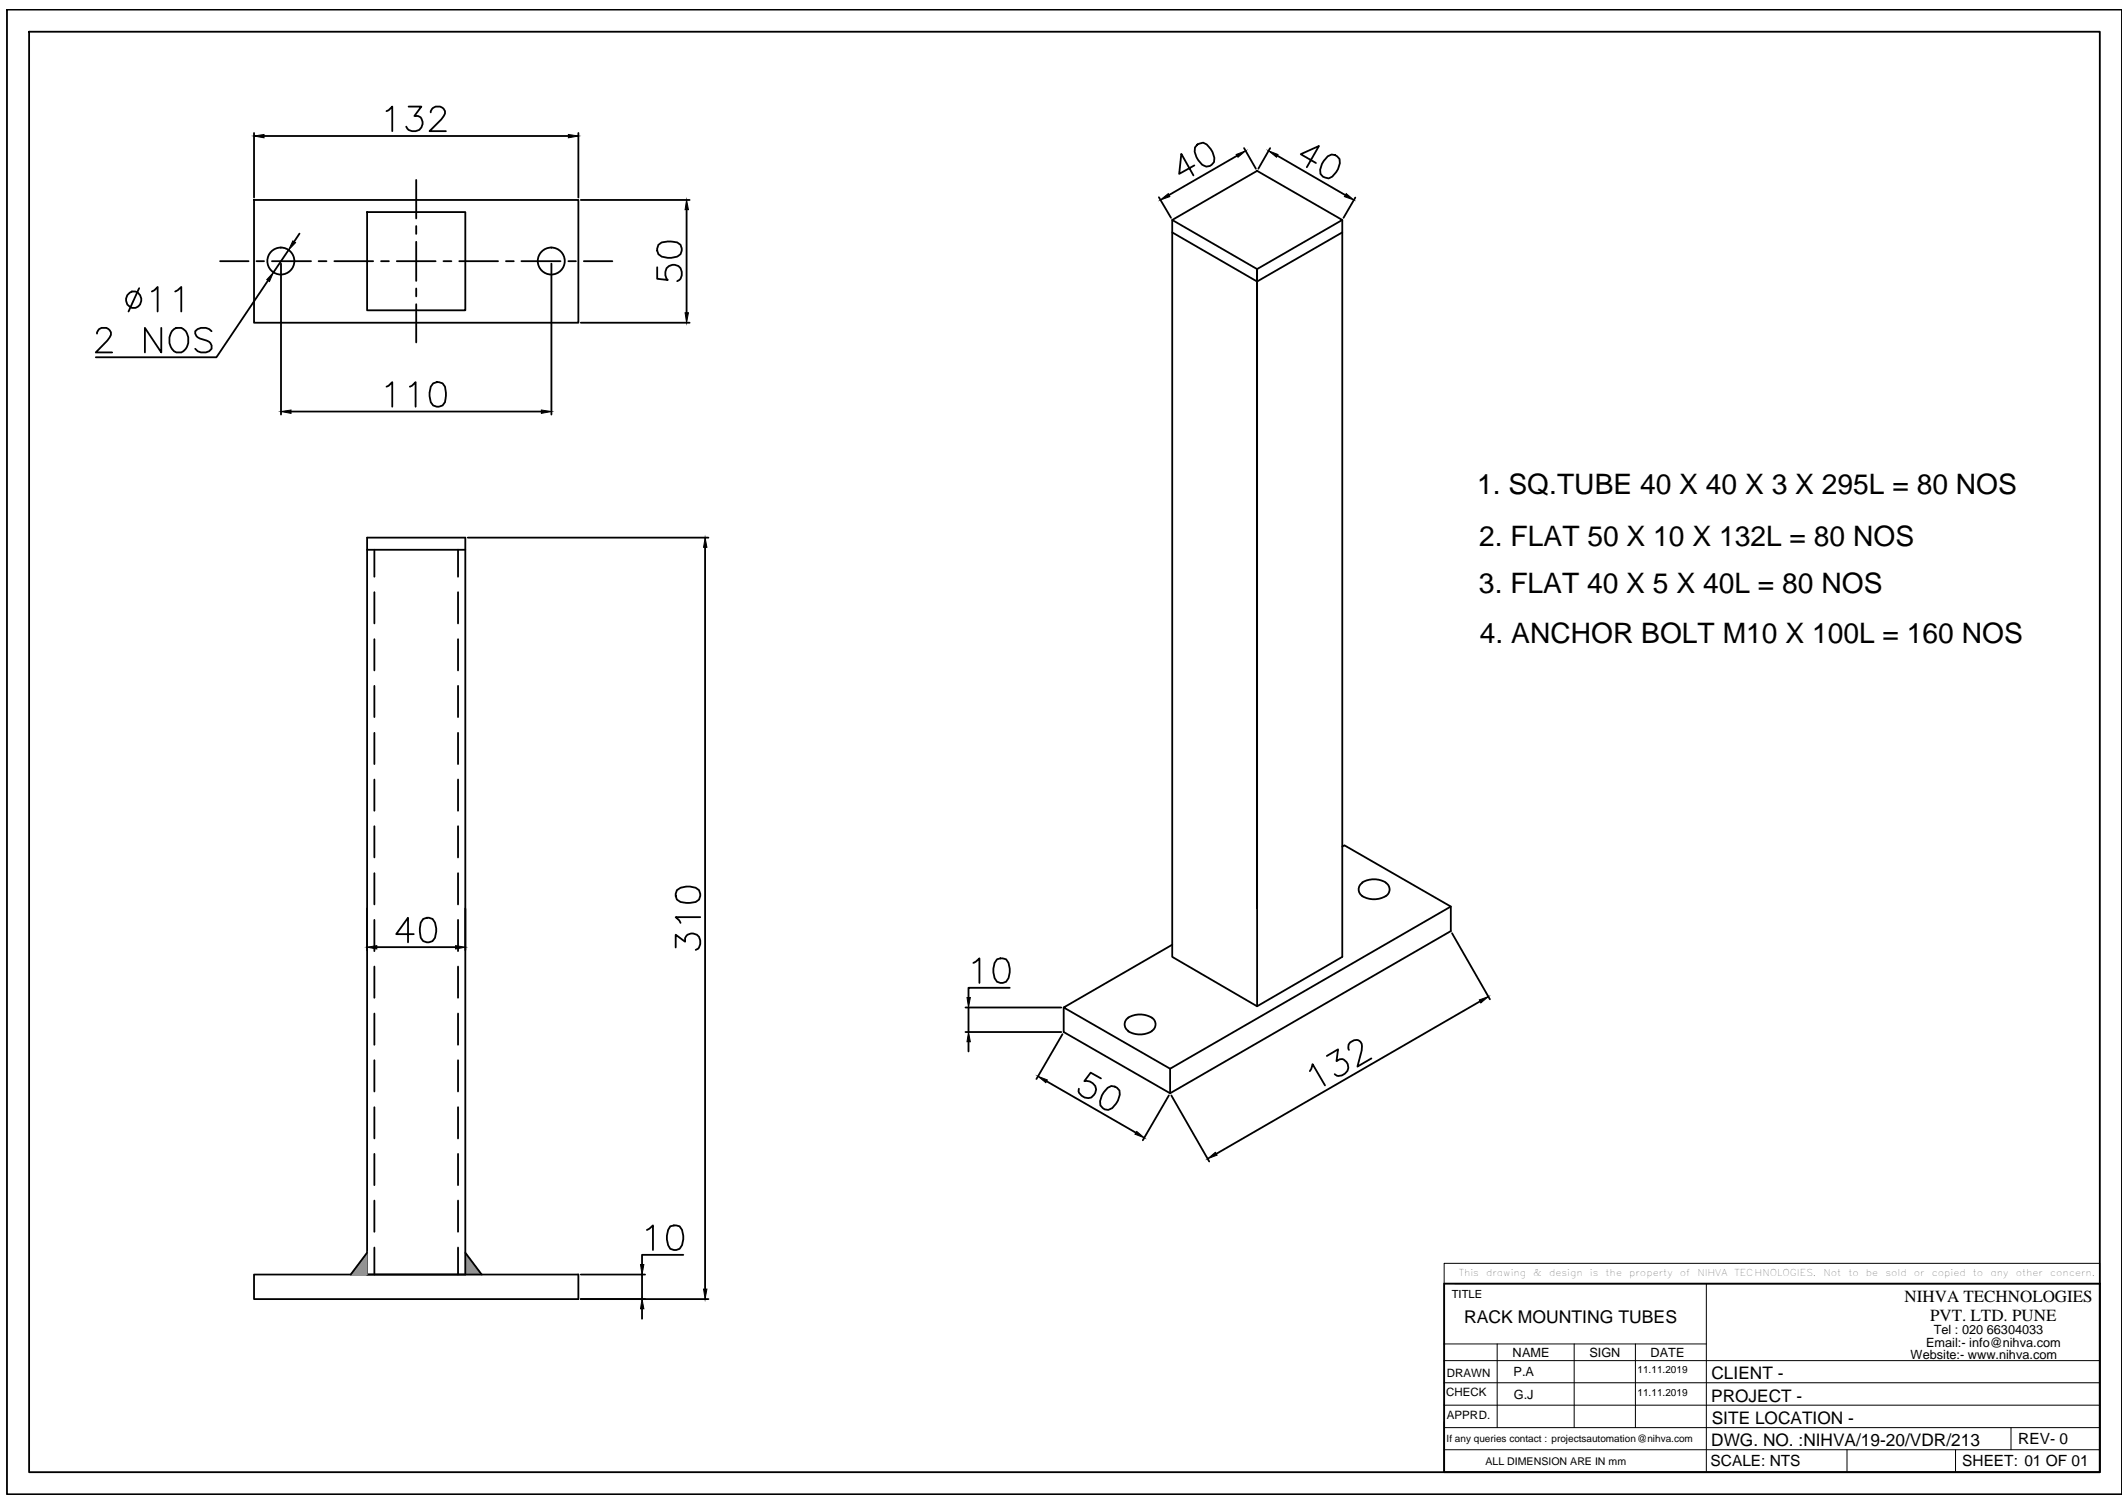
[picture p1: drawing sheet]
<svg xmlns="http://www.w3.org/2000/svg" width="297mm" height="210mm" viewBox="0 0 297 210" stroke-linecap="round" stroke-linejoin="round" font-family="sans-serif">
<!-- layer: 0 -->
<g fill="none" stroke="#000" stroke-width=".25">
<path d="M1 1.3h295.3v207.4h-295.3zM4.1 4.4h289.1v201.2h-289.1zM35.5 18.6v9M36.9 19h42.5M54 15.5l.3-.1 .5-.5v3.4M57.1 14.9h1.7l-.9 1.3a1 1 0 0 1 1 .5 1 1 0 0 1-.1 1.1 1.23 1.23 0 0 1-2.1-.1M60.2 15.7a.89 .89 0 0 1 .6-.8h.7a.85 .85 0 0 1 .5 1.3l-.4 .5-1.6 1.6h2.3M80.8 18.6v9M30.7 36.5h4M35.5 27.9h45.3v17.2h-45.3zM35.8 36.5h1.1M37.4 39.2l-7.2 10.7h-16.8"/>
<path d="M38 36.5h5.4M39.2 36.8v21.1M40.3 34.9l-2.1 3.1M41.8 32.6l-.7 1.2M44.5 36.5h1.1M46.7 36.5h5.4M51.3 29.6h13.7v13.7h-13.7zM53.2 36.5h1.1M55.4 36.5h5.4M58.1 25.1v5.4M58.1 31.6v1.1M58.1 33.8v5.4"/>
<path d="M61.9 36.5h1.1M64.1 36.5h5.5M70.7 36.5h1.1M72.8 36.5h5.5M77 36.8v21.1M79.4 36.5h1M81.1 27.9h15.2M81.5 36.5h4M91.8 37.3v1.6l1.5 .2a1.21 1.21 0 0 1-.1-1.8 1.21 1.21 0 0 1 1.9 .2 1.21 1.21 0 0 1-.5 1.8M91.9 34.2l.5-.3 .9-.2 1.3 .2a1.09 1.09 0 0 1 .6 .9 1.09 1.09 0 0 1-.6 1 2.77 2.77 0 0 1-2.7-.3l-.1-.5zM95.9 29.3v14.4M161.8 27.5l1.7 2.9"/>
<path d="M163.7 30.7v102.9l11.9 6.9M163.7 32.5l11.9 6.8 11.9-6.8M163.7 30.7l11.9-6.8 11.9 6.8-11.9 6.9zM166.8 23.1l-2.1 1.2 .3-2.8 1.7 3M167.2 20.2l.8-.3a2.67 2.67 0 0 1 1.5 2.7 1.08 1.08 0 0 1-1.6 .4 2.76 2.76 0 0 1-1-2.4zM172.8 21.7l-9.6 5.5M173.7 20.7l1.7 2.9M177.4 20.7l-1.7 2.9M178.4 21.7l9.5 5.5M183.8 22.8l-2.1-1.3 2.5-1.1-1.7 3M185.4 21.8a1.05 1.05 0 0 1 1.2-.1 1.05 1.05 0 0 1 .5 1.1 2.85 2.85 0 0 1-1.6 2.1 1.1 1.1 0 0 1-1.1-1.2l.2-.8zM187.5 30.7v102.9l-11.9 6.9v-102.9v89.2"/>
<path d="M189.3 27.6l-1.7 2.8M13.5 46.6a.92 .92 0 0 1 .7-.8h.7a.86 .86 0 0 1 .4 1.3l-1.9 2.1h2.3M17.8 41.2a1.11 1.11 0 0 1 1.6-.3 1.11 1.11 0 0 1 .2 1.6 1.1 1.1 0 0 1-1.6 .3 1.1 1.1 0 0 1-.2-1.6zM19.4 40.2l-1.5 3.3M21.2 40.7l.3-.2 .5-.4v3.4M22.5 45.8v3.4l-2.3-3.4v3.4M24 46.3l.3-.3a1.33 1.33 0 0 1 2 1.1 1.91 1.91 0 0 1-1 2.1 1.35 1.35 0 0 1-1.6-1.3v-.8zM24.5 40.7l.8-.6v3.4M29.5 46.3a1.55 1.55 0 0 0-2.2 0 .93 .93 0 0 0 .6 1l1 .3a.95 .95 0 0 1 .6 1.1 1.47 1.47 0 0 1-2.2 0M40.6 57.5h35M54 54l.3-.1 .5-.5v3.4M57.2 54l.3-.1 .5-.5v3.4"/>
<path d="M58.1 40.3v1.1M58.1 42.5v5.3M60.5 53.5a1.14 1.14 0 0 1 1.6 .5l.2 .8-.2 1.4a1.09 1.09 0 0 1-.9 .6 1.09 1.09 0 0 1-1-.6 2.77 2.77 0 0 1 .3-2.7zM81.1 45.1h15.2M51.3 75.1h13.7v102.9h-13.7zM51.3 76.8h13.7M52.3 76.8v3.7M64 76.8v3.7M65.3 75.1h33.6M98.5 76.4v103.6M52.3 82.7v4.4M52.3 89.3v4.3"/>
<path d="M52.3 95.8v4.3M64 82.7v4.4M64 89.3v4.3M64 95.8v4.3M52.3 102.3v4.4M52.3 108.9v4.3M52.3 115.4v4.3M64 102.3v4.4M64 108.9v4.3M64 115.4v4.3M187.5 118.2l.2-.1 14.9 8.5-39.2 22.7-14.9-8.6 15.2-8.8M52.3 121.9v4.4"/>
<path d="M52.3 128.5v4.3M52.3 135v4.3M52.6 132.3h11M57.8 130.5h-2.5l1.7-2.3v3.4M59.1 128.3a1.12 1.12 0 0 1 1.6 .5 2.71 2.71 0 0 1-.3 2.6 1.14 1.14 0 0 1-1.6-.4l-.2-1.3 .2-.9zM64 121.9v4.4M64 128.5v4.3M64 135v4.3M94.4 132.3v-1.8l1.3 1a1.06 1.06 0 0 1 .9-1.2 1.06 1.06 0 0 1 1.2 1 1.05 1.05 0 0 1-.6 1.4M94.5 124.3a2.56 2.56 0 0 1 3.1 0 1.14 1.14 0 0 1-.4 1.7l-.8 .1-1.4-.1a1.12 1.12 0 0 1-.5-1.7zM97.8 128.1h-3.4l.5 .5 .1 .3M135.9 134.5l.9-.7v3.5"/>
<path d="M139.2 134l.5-.2 .8 .2a2.62 2.62 0 0 1 0 3.1 1.07 1.07 0 0 1-1.6-.5 2.77 2.77 0 0 1 .3-2.6zM141 138h-5.7v1.3M190.3 123.3a1.08 1.08 0 0 0 0 1.8M193.5 123.2a3.3 3.3 0 0 0-3.3 0M193.5 123.3a1.15 1.15 0 0 1 .5 1.2 1.15 1.15 0 0 1-1 .9 3.3 3.3 0 0 1-2.8-.3M202.6 126.6v3.4l-39.2 22.7-14.9-8.6v-3.4M202.8 130.3l5.3 9.3M206.7 139.9l-36.9 21.2M52.3 141.5v4.4M52.3 148.1v4.3M52.3 154.6v4.4M64 141.5v4.4"/>
<path d="M64 148.1v4.3M64 154.6v4.4M134.8 144.1h13.4M134.8 140.7h13.4M135.3 140.7v3.4M135.3 145.5v1.3M146.1 151l12.5 7.2M148.4 144.4l-3.7 6.3M153.8 150.6l-1.5-.8-.9 1.2a1.22 1.22 0 0 1 1.6 .9 1.22 1.22 0 0 1-1 1.5 1.45 1.45 0 0 1-1.4-1l.1-.4M154.7 151.9a1.05 1.05 0 0 1 1.2-.1 1.05 1.05 0 0 1 .5 1.1 2.78 2.78 0 0 1-1.6 2.1 1.09 1.09 0 0 1-1.2-1.2l.3-.8zM157.6 144a3.3 3.3 0 0 0 3.2 0M157.6 142.1a2.99 2.99 0 0 1 3.6 .4 1.08 1.08 0 0 1-.4 1.5"/>
<path d="M157.6 142.1a1.08 1.08 0 0 0 0 1.9M163.2 153l-3.6 6.2M163.4 149.3v3.4M163.6 153l5.3 9.2M182.9 149.6l.2-.3 .2-.7 1.7 3M185.3 147.5l1.6-1-.3 1.7 .5-.3a1.1 1.1 0 0 1 1.1 .7 1.1 1.1 0 0 1-.4 1.3 .99 .99 0 0 1-1.4 .1M188.4 146.6a.95 .95 0 0 1 .2-1l.5-.3a.81 .81 0 0 1 1.1 .8v.6l-.6 2.3 1.9-1.2M35.5 178h45.3v3.4h-45.3zM51.3 174.9l-2.3 3.1M52.3 161.1v4.4M52.3 167.7v4.3M52.3 174.2v3.8"/>
<path d="M64 161.1v4.4M64 167.7v4.3M64 174.2v3.8M65 174.9l2.3 3.1M81.1 178h9M89.7 178v3.4M90.3 171.8l.9-.7v3.5M93.6 171.3l.5-.2 .8 .2a2.62 2.62 0 0 1 0 3.1 1.07 1.07 0 0 1-1.6-.5 2.92 2.92 0 0 1 .3-2.6zM95.4 175.2h-5.7v1.4M201.7 179.3h91.5v26.3h-91.5zM81.1 181.4h17.8M89.7 182.8v1.4"/>
<circle cx="39.2" cy="36.5" r="1.88"/>
<circle cx="77" cy="36.5" r="1.88"/>
</g>
<g fill="#939598" stroke="#939598" stroke-width=".14">
<path d="M65 174.9l2.3 3.1h-2.3z"/>
<path d="M51.3 174.9v3.1h-2.3z"/>
</g>
<g fill="#000" stroke="#000" stroke-width=".14">
<path d="M35.5 19l1.4-.2v.4zM79.4 18.8l1.4 .2-1.4 .2zM38.2 38l-.6 1.3-.3-.2zM40.9 33.6l.4 .3-1 1zM95.9 27.9l.2 1.4h-.4zM162.1 27.9l1.1-.9 .2 .5zM172.6 21.6l1.3-.5-1 .9zM177.2 21.1l1.3 .5-.2 .4zM188 27l1.1 .9-1.4-.4zM39.2 57.5l1.4-.2v.4zM75.6 57.3l1.4 .2-1.4 .2zM95.7 43.7h.4l-.2 1.4z"/>
<path d="M98.5 75.1l.2 1.3h-.4zM51.3 132.3l1.3-.2v.4zM63.6 132.1l1.4 .2-1.4 .2zM135 139.3h.5l-.2 1.4zM206.6 139.6l1.3-.4-1.1 .9zM135.3 144.1l.2 1.4h-.5zM144.9 150.3l1.4 .5-.2 .4zM158.8 158l1 .9-1.3-.5zM89.5 176.6h.4l-.2 1.4zM168.7 161.8l1-.9 .3 .4zM89.7 181.4l.2 1.4h-.4zM98.3 180h.4l-.2 1.4z"/>
</g>
<g fill="none" stroke="#000" stroke-width=".14">
<path d="M201.7 176.4h91.5v2.9h-91.5zM201.7 179.3v26.3M203.2 179.3h90M238.3 179.3v26.3M201.7 199.4h91.5M201.7 196.2h91.5M201.7 193.1h91.5M201.7 190h91.5M201.7 187.7h36.6M209.1 187.7v11.7M219.8 187.7v11.7M228.4 187.7v11.7"/>
<path d="M280.8 199.4v3.1M201.7 202.5h91.5M257.9 202.5v3.1M273.1 202.5v3.1"/>
</g>
<g font-size="3.9">
<text x="206.3" y="69">1. SQ.TUBE 40 X 40 X 3 X 295L = 80 NOS</text>
<text x="206.6" y="76.3">2. FLAT 50 X 10 X 132L = 80 NOS</text>
<text x="206.5" y="82.9">3. FLAT 40 X 5 X 40L = 80 NOS</text>
<text x="206.7" y="89.8">4. ANCHOR BOLT M10 X 100L = 160 NOS</text>
</g>
<text font-size="2.5" x="204.5" y="184.8">RACK MOUNTING TUBES</text>
<g font-size="2.4">
<text x="266" y="181.8">NIHVA TECHNOLOGIES</text>
<text x="269.5" y="184.5">PVT. LTD. PUNE</text>
<text x="239" y="195.7">PROJECT -</text>
<text x="239" y="192.6">CLIENT -</text>
<text x="239" y="201.9">DWG. NO. :NIHVA/19-20/VDR/213</text>
<text x="239.1" y="198.8">SITE LOCATION -</text>
</g>
<g font-size="2.2">
<text x="281.9" y="201.7">REV- 0</text>
<text x="238.9" y="204.8">SCALE: NTS</text>
<text x="274" y="204.8">SHEET: 01 OF 01</text>
</g>
<g font-size="1.8">
<text x="211.2" y="189.6">NAME</text>
<text x="222" y="189.6">SIGN</text>
<text x="230.5" y="189.6">DATE</text>
<text x="266.8" y="189.8">Website:- www.nihva.com</text>
<text x="269" y="188.2">Email:- info@nihva.com</text>
<text x="270" y="186.3">Tel : 020 66304033</text>
<text x="211.4" y="192.2">P.A</text>
<text x="211.4" y="195.4">G.J</text>
</g>
<g font-size="1.6">
<text x="202.7" y="181.3">TITLE</text>
<text x="202" y="195">CHECK</text>
<text x="202.1" y="192.3">DRAWN</text>
<text x="202.1" y="198.1">APPRD.</text>
</g>
<text font-size="1.5" x="207.4" y="204.5">ALL DIMENSION ARE IN mm</text>
<g font-size="1.4">
<text x="228.7" y="191.7">11.11.2019</text>
<text x="228.7" y="195">11.11.2019</text>
<text x="202" y="201.3">If any queries contact : projectsautomation@nihva.com</text>
</g>
<g font-size="1.3">
<text x="203.7" y="178.2">This</text>
<text x="207.5" y="178.2">drawing</text>
<text x="214.1" y="178.2">&amp;</text>
<text x="216.3" y="178.2">design</text>
<text x="222" y="178.2">is</text>
<text x="224.2" y="178.2">the</text>
<text x="227.5" y="178.2">property</text>
<text x="234.6" y="178.2">of</text>
<text x="237" y="178.2">NIHVA</text>
<text x="242.2" y="178.2">TECHNOLOGIES.</text>
<text x="254.6" y="178.2">Not</text>
<text x="258.1" y="178.2">to</text>
<text x="260.6" y="178.2">be</text>
<text x="263.3" y="178.2">sold</text>
<text x="267.3" y="178.2">or</text>
<text x="269.8" y="178.2">copied</text>
<text x="275.5" y="178.2">to</text>
<text x="278" y="178.2">any</text>
<text x="281.5" y="178.2">other</text>
<text x="286.3" y="178.2">concern.</text>
</g>
</svg>
